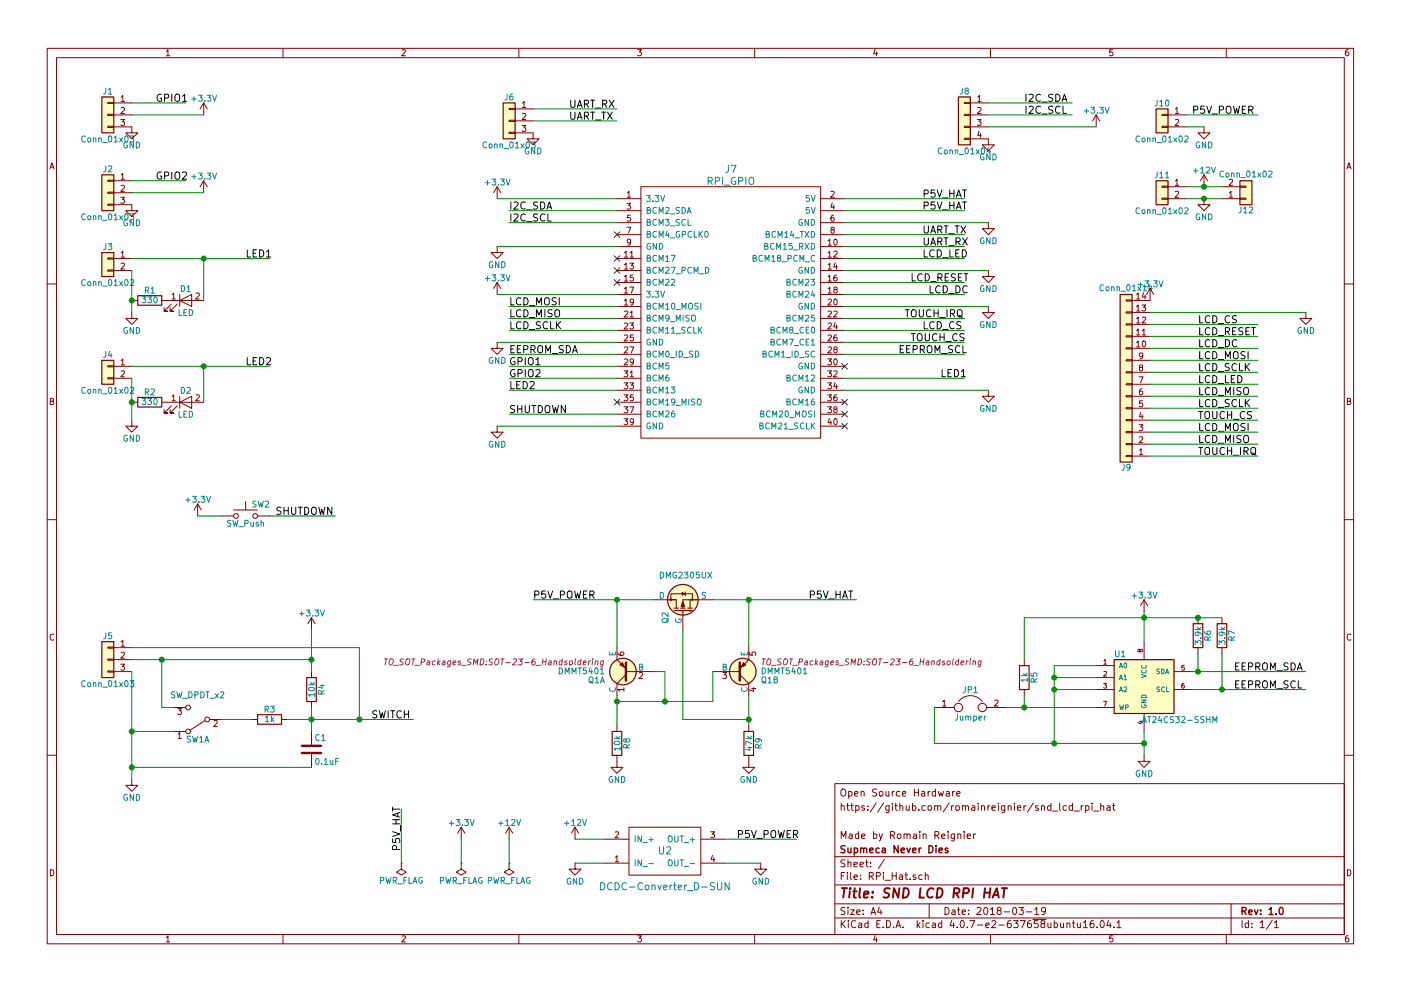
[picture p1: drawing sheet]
EESchema Schematic File Version 2
LIBS:power
LIBS:device
LIBS:transistors
LIBS:conn
LIBS:linear
LIBS:regul
LIBS:74xx
LIBS:cmos4000
LIBS:adc-dac
LIBS:memory
LIBS:xilinx
LIBS:microcontrollers
LIBS:dsp
LIBS:microchip
LIBS:analog_switches
LIBS:motorola
LIBS:texas
LIBS:intel
LIBS:audio
LIBS:interface
LIBS:digital-audio
LIBS:philips
LIBS:display
LIBS:cypress
LIBS:siliconi
LIBS:opto
LIBS:atmel
LIBS:contrib
LIBS:valves
LIBS:switches
LIBS:DCDC_Converter_D-SUN
LIBS:raspberrypi_hat
LIBS:RPi_Hat-cache
EELAYER 25 0
EELAYER END
$Descr A4 11693 8268
encoding utf-8
Sheet 1 1
Title "SND LCD RPI HAT"
Date "2018-03-19"
Rev "1.0"
Comp "Supmeca Never Dies"
Comment1 "Made by Romain Reignier"
Comment2 ""
Comment3 "https://github.com/romainreignier/snd_lcd_rpi_hat"
Comment4 "Open Source Hardware"
$EndDescr
$Comp
L RPi_GPIO J7
U 1 1
P 5350 1650
F 0 "J7" H 6100 1900 60  0000 C CNN
F 1 "RPi_GPIO" H 6100 1800 60  0000 C CNN
F 2 "RPi_Hat:Pin_Header_Straight_2x20" H 5350 1650 60  0001 C CNN
F 3 "" H 5350 1650 60  0000 C CNN
	1    5350 1650
	1    0    0    -1  
$EndComp
$Comp
L GND #PWR01
U 1 1
P 4150 3550
F 0 "#PWR01" H 4150 3300 50  0001 C CNN
F 1 "GND" H 4150 3400 50  0000 C CNN
F 2 "" H 4150 3550 50  0001 C CNN
F 3 "" H 4150 3550 50  0001 C CNN
	1    4150 3550
	1    0    0    -1  
$EndComp
$Comp
L GND #PWR02
U 1 1
P 8250 3250
F 0 "#PWR02" H 8250 3000 50  0001 C CNN
F 1 "GND" H 8250 3100 50  0000 C CNN
F 2 "" H 8250 3250 50  0001 C CNN
F 3 "" H 8250 3250 50  0001 C CNN
	1    8250 3250
	1    0    0    -1  
$EndComp
$Comp
L GND #PWR03
U 1 1
P 8250 2550
F 0 "#PWR03" H 8250 2300 50  0001 C CNN
F 1 "GND" H 8250 2400 50  0000 C CNN
F 2 "" H 8250 2550 50  0001 C CNN
F 3 "" H 8250 2550 50  0001 C CNN
	1    8250 2550
	1    0    0    -1  
$EndComp
$Comp
L GND #PWR04
U 1 1
P 8250 2250
F 0 "#PWR04" H 8250 2000 50  0001 C CNN
F 1 "GND" H 8250 2100 50  0000 C CNN
F 2 "" H 8250 2250 50  0001 C CNN
F 3 "" H 8250 2250 50  0001 C CNN
	1    8250 2250
	1    0    0    -1  
$EndComp
$Comp
L GND #PWR05
U 1 1
P 8250 1850
F 0 "#PWR05" H 8250 1600 50  0001 C CNN
F 1 "GND" H 8250 1700 50  0000 C CNN
F 2 "" H 8250 1850 50  0001 C CNN
F 3 "" H 8250 1850 50  0001 C CNN
	1    8250 1850
	1    0    0    -1  
$EndComp
$Comp
L GND #PWR06
U 1 1
P 4150 2850
F 0 "#PWR06" H 4150 2600 50  0001 C CNN
F 1 "GND" H 4150 2700 50  0000 C CNN
F 2 "" H 4150 2850 50  0001 C CNN
F 3 "" H 4150 2850 50  0001 C CNN
	1    4150 2850
	1    0    0    -1  
$EndComp
$Comp
L GND #PWR07
U 1 1
P 4150 2050
F 0 "#PWR07" H 4150 1800 50  0001 C CNN
F 1 "GND" H 4150 1900 50  0000 C CNN
F 2 "" H 4150 2050 50  0001 C CNN
F 3 "" H 4150 2050 50  0001 C CNN
	1    4150 2050
	1    0    0    -1  
$EndComp
$Comp
L +3.3V #PWR08
U 1 1
P 4150 1650
F 0 "#PWR08" H 4150 1500 50  0001 C CNN
F 1 "+3.3V" H 4150 1790 50  0000 C CNN
F 2 "" H 4150 1650 50  0001 C CNN
F 3 "" H 4150 1650 50  0001 C CNN
	1    4150 1650
	1    0    0    -1  
$EndComp
$Comp
L +3.3V #PWR09
U 1 1
P 4150 2450
F 0 "#PWR09" H 4150 2300 50  0001 C CNN
F 1 "+3.3V" H 4150 2590 50  0000 C CNN
F 2 "" H 4150 2450 50  0001 C CNN
F 3 "" H 4150 2450 50  0001 C CNN
	1    4150 2450
	1    0    0    -1  
$EndComp
$Comp
L Conn_01x03 J1
U 1 1
P 900 950
F 0 "J1" H 900 1150 50  0000 C CNN
F 1 "Conn_01x03" H 900 750 50  0000 C CNN
F 2 "Connectors_Molex:Molex_KK-6410-03_03x2.54mm_Straight" H 900 950 50  0001 C CNN
F 3 "" H 900 950 50  0001 C CNN
	1    900  950 
	-1   0    0    -1  
$EndComp
$Comp
L Conn_01x03 J2
U 1 1
P 900 1600
F 0 "J2" H 900 1800 50  0000 C CNN
F 1 "Conn_01x03" H 900 1400 50  0000 C CNN
F 2 "Connectors_Molex:Molex_KK-6410-03_03x2.54mm_Straight" H 900 1600 50  0001 C CNN
F 3 "" H 900 1600 50  0001 C CNN
	1    900  1600
	-1   0    0    -1  
$EndComp
$Comp
L Conn_01x03 J6
U 1 1
P 4250 1000
F 0 "J6" H 4250 1200 50  0000 C CNN
F 1 "Conn_01x03" H 4250 800 50  0000 C CNN
F 2 "Connectors_Molex:Molex_KK-6410-03_03x2.54mm_Straight" H 4250 1000 50  0001 C CNN
F 3 "" H 4250 1000 50  0001 C CNN
	1    4250 1000
	-1   0    0    -1  
$EndComp
$Comp
L Jumper JP1
U 1 1
P 8100 5900
F 0 "JP1" H 8100 6050 50  0000 C CNN
F 1 "Jumper" H 8100 5820 50  0000 C CNN
F 2 "Pin_Headers:Pin_Header_Straight_1x02_Pitch2.54mm" H 8100 5900 50  0001 C CNN
F 3 "" H 8100 5900 50  0001 C CNN
	1    8100 5900
	1    0    0    -1  
$EndComp
$Comp
L AT24CS32-SSHM U1
U 1 1
P 9550 5700
F 0 "U1" H 9350 5950 50  0000 C CNN
F 1 "AT24CS32-SSHM" H 9850 5400 50  0000 C CNN
F 2 "Housings_SOIC:SOIC-8_3.9x4.9mm_Pitch1.27mm" H 9550 5700 50  0001 C CIN
F 3 "" H 9550 5700 50  0001 C CNN
	1    9550 5700
	1    0    0    -1  
$EndComp
Text Label 10300 5600 0    60   ~ 0
EEPROM_SDA
Text Label 10300 5750 0    60   ~ 0
EEPROM_SCL
$Comp
L GND #PWR010
U 1 1
P 9550 6300
F 0 "#PWR010" H 9550 6050 50  0001 C CNN
F 1 "GND" H 9550 6150 50  0000 C CNN
F 2 "" H 9550 6300 50  0001 C CNN
F 3 "" H 9550 6300 50  0001 C CNN
	1    9550 6300
	1    0    0    -1  
$EndComp
$Comp
L +3.3V #PWR011
U 1 1
P 9550 5100
F 0 "#PWR011" H 9550 4950 50  0001 C CNN
F 1 "+3.3V" H 9550 5240 50  0000 C CNN
F 2 "" H 9550 5100 50  0001 C CNN
F 3 "" H 9550 5100 50  0001 C CNN
	1    9550 5100
	1    0    0    -1  
$EndComp
$Comp
L R R6
U 1 1
P 10000 5300
F 0 "R6" V 10080 5300 50  0000 C CNN
F 1 "3.9k" V 10000 5300 50  0000 C CNN
F 2 "Resistors_SMD:R_0603_HandSoldering" V 9930 5300 50  0001 C CNN
F 3 "" H 10000 5300 50  0001 C CNN
	1    10000 5300
	1    0    0    -1  
$EndComp
$Comp
L R R7
U 1 1
P 10200 5300
F 0 "R7" V 10280 5300 50  0000 C CNN
F 1 "3.9k" V 10200 5300 50  0000 C CNN
F 2 "Resistors_SMD:R_0603_HandSoldering" V 10130 5300 50  0001 C CNN
F 3 "" H 10200 5300 50  0001 C CNN
	1    10200 5300
	1    0    0    -1  
$EndComp
$Comp
L R R5
U 1 1
P 8550 5650
F 0 "R5" V 8630 5650 50  0000 C CNN
F 1 "1k" V 8550 5650 50  0000 C CNN
F 2 "Resistors_SMD:R_0603_HandSoldering" V 8480 5650 50  0001 C CNN
F 3 "" H 8550 5650 50  0001 C CNN
	1    8550 5650
	1    0    0    -1  
$EndComp
$Comp
L GND #PWR012
U 1 1
P 4450 1100
F 0 "#PWR012" H 4450 850 50  0001 C CNN
F 1 "GND" H 4450 950 50  0000 C CNN
F 2 "" H 4450 1100 50  0001 C CNN
F 3 "" H 4450 1100 50  0001 C CNN
	1    4450 1100
	1    0    0    -1  
$EndComp
Text Label 4750 1000 0    60   ~ 0
UART_TX
Text Label 4750 900  0    60   ~ 0
UART_RX
$Comp
L Conn_01x04 J8
U 1 1
P 8050 950
F 0 "J8" H 8050 1150 50  0000 C CNN
F 1 "Conn_01x04" H 8050 650 50  0000 C CNN
F 2 "Connectors_Molex:Molex_KK-6410-04_04x2.54mm_Straight" H 8050 950 50  0001 C CNN
F 3 "" H 8050 950 50  0001 C CNN
	1    8050 950 
	-1   0    0    -1  
$EndComp
$Comp
L GND #PWR013
U 1 1
P 8250 1150
F 0 "#PWR013" H 8250 900 50  0001 C CNN
F 1 "GND" H 8250 1000 50  0000 C CNN
F 2 "" H 8250 1150 50  0001 C CNN
F 3 "" H 8250 1150 50  0001 C CNN
	1    8250 1150
	1    0    0    -1  
$EndComp
Text Label 8550 850  0    60   ~ 0
I2C_SDA
Text Label 8550 950  0    60   ~ 0
I2C_SCL
$Comp
L +3.3V #PWR014
U 1 1
P 9150 1050
F 0 "#PWR014" H 9150 900 50  0001 C CNN
F 1 "+3.3V" H 9150 1190 50  0000 C CNN
F 2 "" H 9150 1050 50  0001 C CNN
F 3 "" H 9150 1050 50  0001 C CNN
	1    9150 1050
	1    0    0    -1  
$EndComp
$Comp
L Conn_01x02 J10
U 1 1
P 9700 950
F 0 "J10" H 9700 1050 50  0000 C CNN
F 1 "Conn_01x02" H 9700 750 50  0000 C CNN
F 2 "Connectors_Molex:Molex_KK-6410-02_02x2.54mm_Straight" H 9700 950 50  0001 C CNN
F 3 "" H 9700 950 50  0001 C CNN
	1    9700 950 
	-1   0    0    -1  
$EndComp
$Comp
L GND #PWR015
U 1 1
P 10050 1050
F 0 "#PWR015" H 10050 800 50  0001 C CNN
F 1 "GND" H 10050 900 50  0000 C CNN
F 2 "" H 10050 1050 50  0001 C CNN
F 3 "" H 10050 1050 50  0001 C CNN
	1    10050 1050
	1    0    0    -1  
$EndComp
$Comp
L Conn_01x02 J3
U 1 1
P 900 2150
F 0 "J3" H 900 2250 50  0000 C CNN
F 1 "Conn_01x02" H 900 1950 50  0000 C CNN
F 2 "Connectors_Molex:Molex_KK-6410-02_02x2.54mm_Straight" H 900 2150 50  0001 C CNN
F 3 "" H 900 2150 50  0001 C CNN
	1    900  2150
	-1   0    0    -1  
$EndComp
$Comp
L R R1
U 1 1
P 1250 2500
F 0 "R1" V 1330 2500 50  0000 C CNN
F 1 "330" V 1250 2500 50  0000 C CNN
F 2 "Resistors_SMD:R_0603_HandSoldering" V 1180 2500 50  0001 C CNN
F 3 "" H 1250 2500 50  0001 C CNN
	1    1250 2500
	0    -1   -1   0   
$EndComp
$Comp
L LED D1
U 1 1
P 1550 2500
F 0 "D1" H 1550 2600 50  0000 C CNN
F 1 "LED" H 1550 2400 50  0000 C CNN
F 2 "LEDs:LED_0603_HandSoldering" H 1550 2500 50  0001 C CNN
F 3 "" H 1550 2500 50  0001 C CNN
	1    1550 2500
	1    0    0    -1  
$EndComp
$Comp
L GND #PWR016
U 1 1
P 1100 2600
F 0 "#PWR016" H 1100 2350 50  0001 C CNN
F 1 "GND" H 1100 2450 50  0000 C CNN
F 2 "" H 1100 2600 50  0001 C CNN
F 3 "" H 1100 2600 50  0001 C CNN
	1    1100 2600
	1    0    0    -1  
$EndComp
Text Label 2050 2150 0    60   ~ 0
LED1
$Comp
L Conn_01x02 J4
U 1 1
P 900 3050
F 0 "J4" H 900 3150 50  0000 C CNN
F 1 "Conn_01x02" H 900 2850 50  0000 C CNN
F 2 "Connectors_Molex:Molex_KK-6410-02_02x2.54mm_Straight" H 900 3050 50  0001 C CNN
F 3 "" H 900 3050 50  0001 C CNN
	1    900  3050
	-1   0    0    -1  
$EndComp
$Comp
L R R2
U 1 1
P 1250 3350
F 0 "R2" V 1330 3350 50  0000 C CNN
F 1 "330" V 1250 3350 50  0000 C CNN
F 2 "Resistors_SMD:R_0603_HandSoldering" V 1180 3350 50  0001 C CNN
F 3 "" H 1250 3350 50  0001 C CNN
	1    1250 3350
	0    -1   -1   0   
$EndComp
$Comp
L GND #PWR017
U 1 1
P 1100 3500
F 0 "#PWR017" H 1100 3250 50  0001 C CNN
F 1 "GND" H 1100 3350 50  0000 C CNN
F 2 "" H 1100 3500 50  0001 C CNN
F 3 "" H 1100 3500 50  0001 C CNN
	1    1100 3500
	1    0    0    -1  
$EndComp
$Comp
L LED D2
U 1 1
P 1550 3350
F 0 "D2" H 1550 3450 50  0000 C CNN
F 1 "LED" H 1550 3250 50  0000 C CNN
F 2 "LEDs:LED_0603_HandSoldering" H 1550 3350 50  0001 C CNN
F 3 "" H 1550 3350 50  0001 C CNN
	1    1550 3350
	1    0    0    -1  
$EndComp
Text Label 2050 3050 0    60   ~ 0
LED2
$Comp
L GND #PWR018
U 1 1
P 1100 1700
F 0 "#PWR018" H 1100 1450 50  0001 C CNN
F 1 "GND" H 1100 1550 50  0000 C CNN
F 2 "" H 1100 1700 50  0001 C CNN
F 3 "" H 1100 1700 50  0001 C CNN
	1    1100 1700
	1    0    0    -1  
$EndComp
$Comp
L GND #PWR019
U 1 1
P 1100 1050
F 0 "#PWR019" H 1100 800 50  0001 C CNN
F 1 "GND" H 1100 900 50  0000 C CNN
F 2 "" H 1100 1050 50  0001 C CNN
F 3 "" H 1100 1050 50  0001 C CNN
	1    1100 1050
	1    0    0    -1  
$EndComp
Text Label 1300 850  0    60   ~ 0
GPIO1
Text Label 1300 1500 0    60   ~ 0
GPIO2
$Comp
L +3.3V #PWR020
U 1 1
P 1700 950
F 0 "#PWR020" H 1700 800 50  0001 C CNN
F 1 "+3.3V" H 1700 1090 50  0000 C CNN
F 2 "" H 1700 950 50  0001 C CNN
F 3 "" H 1700 950 50  0001 C CNN
	1    1700 950 
	1    0    0    -1  
$EndComp
$Comp
L +3.3V #PWR021
U 1 1
P 1700 1600
F 0 "#PWR021" H 1700 1450 50  0001 C CNN
F 1 "+3.3V" H 1700 1740 50  0000 C CNN
F 2 "" H 1700 1600 50  0001 C CNN
F 3 "" H 1700 1600 50  0001 C CNN
	1    1700 1600
	1    0    0    -1  
$EndComp
$Comp
L Conn_01x03 J5
U 1 1
P 900 5500
F 0 "J5" H 900 5700 50  0000 C CNN
F 1 "Conn_01x03" H 900 5300 50  0000 C CNN
F 2 "Connectors_Molex:Molex_KK-6410-03_03x2.54mm_Straight" H 900 5500 50  0001 C CNN
F 3 "" H 900 5500 50  0001 C CNN
	1    900  5500
	-1   0    0    -1  
$EndComp
$Comp
L SW_DPDT_x2 SW1
U 1 1
P 1650 6000
F 0 "SW1" H 1650 6170 50  0000 C CNN
F 1 "SW_DPDT_x2" H 1650 5800 50  0000 C CNN
F 2 "Buttons_Switches_THT:SW_CuK_JS202011CQN_DPDT_Straight" H 1650 6000 50  0001 C CNN
F 3 "" H 1650 6000 50  0001 C CNN
	1    1650 6000
	-1   0    0    1   
$EndComp
$Comp
L R R3
U 1 1
P 2250 6000
F 0 "R3" V 2330 6000 50  0000 C CNN
F 1 "1k" V 2250 6000 50  0000 C CNN
F 2 "Resistors_SMD:R_0603_HandSoldering" V 2180 6000 50  0001 C CNN
F 3 "" H 2250 6000 50  0001 C CNN
	1    2250 6000
	0    -1   -1   0   
$EndComp
$Comp
L R R4
U 1 1
P 2600 5750
F 0 "R4" V 2680 5750 50  0000 C CNN
F 1 "10k" V 2600 5750 50  0000 C CNN
F 2 "Resistors_SMD:R_0603_HandSoldering" V 2530 5750 50  0001 C CNN
F 3 "" H 2600 5750 50  0001 C CNN
	1    2600 5750
	1    0    0    -1  
$EndComp
$Comp
L C C1
U 1 1
P 2600 6250
F 0 "C1" H 2625 6350 50  0000 L CNN
F 1 "0.1uF" H 2625 6150 50  0000 L CNN
F 2 "Capacitors_SMD:C_0603_HandSoldering" H 2638 6100 50  0001 C CNN
F 3 "" H 2600 6250 50  0001 C CNN
	1    2600 6250
	1    0    0    -1  
$EndComp
$Comp
L GND #PWR022
U 1 1
P 1100 6500
F 0 "#PWR022" H 1100 6250 50  0001 C CNN
F 1 "GND" H 1100 6350 50  0000 C CNN
F 2 "" H 1100 6500 50  0001 C CNN
F 3 "" H 1100 6500 50  0001 C CNN
	1    1100 6500
	1    0    0    -1  
$EndComp
$Comp
L +3.3V #PWR023
U 1 1
P 2600 5250
F 0 "#PWR023" H 2600 5100 50  0001 C CNN
F 1 "+3.3V" H 2600 5390 50  0000 C CNN
F 2 "" H 2600 5250 50  0001 C CNN
F 3 "" H 2600 5250 50  0001 C CNN
	1    2600 5250
	1    0    0    -1  
$EndComp
Text Label 3100 6000 0    60   ~ 0
SWITCH
Text Label 7700 1950 0    60   ~ 0
UART_TX
Text Label 7700 2050 0    60   ~ 0
UART_RX
Text Label 7500 2950 0    60   ~ 0
EEPROM_SCL
Text Label 4250 2950 0    60   ~ 0
EEPROM_SDA
Text Label 4250 1750 0    60   ~ 0
I2C_SDA
Text Label 4250 1850 0    60   ~ 0
I2C_SCL
Text Label 4250 3250 0    60   ~ 0
LED2
Text Label 7850 3150 0    60   ~ 0
LED1
$Comp
L Conn_01x14 J9
U 1 1
P 9400 3200
F 0 "J9" H 9400 3900 50  0000 C CNN
F 1 "Conn_01x14" H 9400 2400 50  0000 C CNN
F 2 "Pin_Headers:Pin_Header_Straight_1x14_Pitch2.54mm" H 9400 3200 50  0001 C CNN
F 3 "" H 9400 3200 50  0001 C CNN
	1    9400 3200
	-1   0    0    1   
$EndComp
$Comp
L +3.3V #PWR024
U 1 1
P 9600 2500
F 0 "#PWR024" H 9600 2350 50  0001 C CNN
F 1 "+3.3V" H 9600 2640 50  0000 C CNN
F 2 "" H 9600 2500 50  0001 C CNN
F 3 "" H 9600 2500 50  0001 C CNN
	1    9600 2500
	1    0    0    -1  
$EndComp
$Comp
L GND #PWR025
U 1 1
P 10900 2600
F 0 "#PWR025" H 10900 2350 50  0001 C CNN
F 1 "GND" H 10900 2450 50  0000 C CNN
F 2 "" H 10900 2600 50  0001 C CNN
F 3 "" H 10900 2600 50  0001 C CNN
	1    10900 2600
	1    0    0    -1  
$EndComp
Text Label 10000 2700 0    60   ~ 0
LCD_CS
Text Label 10000 2800 0    60   ~ 0
LCD_RESET
Text Label 10000 2900 0    60   ~ 0
LCD_DC
Text Label 10000 3000 0    60   ~ 0
LCD_MOSI
Text Label 10000 3100 0    60   ~ 0
LCD_SCLK
Text Label 10000 3200 0    60   ~ 0
LCD_LED
Text Label 10000 3300 0    60   ~ 0
LCD_MISO
Text Label 10000 3500 0    60   ~ 0
TOUCH_CS
Text Label 10000 3600 0    60   ~ 0
LCD_MOSI
Text Label 10000 3700 0    60   ~ 0
LCD_MISO
Text Label 10000 3800 0    60   ~ 0
TOUCH_IRQ
Text Label 10000 3400 0    60   ~ 0
LCD_SCLK
Text Label 4250 2550 0    60   ~ 0
LCD_MOSI
Text Label 4250 2650 0    60   ~ 0
LCD_MISO
Text Label 4250 2750 0    60   ~ 0
LCD_SCLK
Text Label 7700 2750 0    60   ~ 0
LCD_CS
Text Label 7600 2850 0    60   ~ 0
TOUCH_CS
Text Label 7700 2150 0    60   ~ 0
LCD_LED
Text Label 7600 2350 0    60   ~ 0
LCD_RESET
Text Label 7750 2450 0    60   ~ 0
LCD_DC
Text Label 7550 2650 0    60   ~ 0
TOUCH_IRQ
Text Label 4250 3050 0    60   ~ 0
GPIO1
Text Label 4250 3150 0    60   ~ 0
GPIO2
NoConn ~ 5150 3350
NoConn ~ 5150 2350
NoConn ~ 5150 2250
NoConn ~ 5150 2150
NoConn ~ 5150 1950
NoConn ~ 7050 3050
NoConn ~ 7050 3350
NoConn ~ 7050 3450
NoConn ~ 7050 3550
$Comp
L +3.3V #PWR026
U 1 1
P 3850 7000
F 0 "#PWR026" H 3850 6850 50  0001 C CNN
F 1 "+3.3V" H 3850 7140 50  0000 C CNN
F 2 "" H 3850 7000 50  0001 C CNN
F 3 "" H 3850 7000 50  0001 C CNN
	1    3850 7000
	1    0    0    -1  
$EndComp
$Comp
L PWR_FLAG #FLG027
U 1 1
P 3850 7200
F 0 "#FLG027" H 3850 7275 50  0001 C CNN
F 1 "PWR_FLAG" H 3850 7350 50  0000 C CNN
F 2 "" H 3850 7200 50  0001 C CNN
F 3 "" H 3850 7200 50  0001 C CNN
	1    3850 7200
	-1   0    0    1   
$EndComp
$Comp
L DCDC-Converter_D-SUN U2
U 1 1
P 5550 7100
F 0 "U2" H 5550 7100 60  0000 C CNN
F 1 "DCDC-Converter_D-SUN" H 5550 7400 60  0000 C CNN
F 2 "D-SUN:D-SUN" H 5550 7100 60  0001 C CNN
F 3 "" H 5550 7100 60  0000 C CNN
	1    5550 7100
	1    0    0    1   
$EndComp
$Comp
L GND #PWR028
U 1 1
P 4800 7200
F 0 "#PWR028" H 4800 6950 50  0001 C CNN
F 1 "GND" H 4800 7050 50  0000 C CNN
F 2 "" H 4800 7200 50  0001 C CNN
F 3 "" H 4800 7200 50  0001 C CNN
	1    4800 7200
	1    0    0    -1  
$EndComp
$Comp
L GND #PWR029
U 1 1
P 6350 7200
F 0 "#PWR029" H 6350 6950 50  0001 C CNN
F 1 "GND" H 6350 7050 50  0000 C CNN
F 2 "" H 6350 7200 50  0001 C CNN
F 3 "" H 6350 7200 50  0001 C CNN
	1    6350 7200
	1    0    0    -1  
$EndComp
$Comp
L +12V #PWR030
U 1 1
P 4800 7000
F 0 "#PWR030" H 4800 6850 50  0001 C CNN
F 1 "+12V" H 4800 7140 50  0000 C CNN
F 2 "" H 4800 7000 50  0001 C CNN
F 3 "" H 4800 7000 50  0001 C CNN
	1    4800 7000
	1    0    0    -1  
$EndComp
$Comp
L PWR_FLAG #FLG031
U 1 1
P 4250 7200
F 0 "#FLG031" H 4250 7275 50  0001 C CNN
F 1 "PWR_FLAG" H 4250 7350 50  0000 C CNN
F 2 "" H 4250 7200 50  0001 C CNN
F 3 "" H 4250 7200 50  0001 C CNN
	1    4250 7200
	-1   0    0    1   
$EndComp
$Comp
L +12V #PWR032
U 1 1
P 4250 7000
F 0 "#PWR032" H 4250 6850 50  0001 C CNN
F 1 "+12V" H 4250 7140 50  0000 C CNN
F 2 "" H 4250 7000 50  0001 C CNN
F 3 "" H 4250 7000 50  0001 C CNN
	1    4250 7000
	1    0    0    -1  
$EndComp
$Comp
L Conn_01x02 J11
U 1 1
P 9700 1550
F 0 "J11" H 9700 1650 50  0000 C CNN
F 1 "Conn_01x02" H 9700 1350 50  0000 C CNN
F 2 "Connectors_Molex:Molex_KK-6410-02_02x2.54mm_Straight" H 9700 1550 50  0001 C CNN
F 3 "" H 9700 1550 50  0001 C CNN
	1    9700 1550
	-1   0    0    -1  
$EndComp
$Comp
L GND #PWR033
U 1 1
P 10050 1650
F 0 "#PWR033" H 10050 1400 50  0001 C CNN
F 1 "GND" H 10050 1500 50  0000 C CNN
F 2 "" H 10050 1650 50  0001 C CNN
F 3 "" H 10050 1650 50  0001 C CNN
	1    10050 1650
	1    0    0    -1  
$EndComp
$Comp
L +12V #PWR034
U 1 1
P 10050 1550
F 0 "#PWR034" H 10050 1400 50  0001 C CNN
F 1 "+12V" H 10050 1690 50  0000 C CNN
F 2 "" H 10050 1550 50  0001 C CNN
F 3 "" H 10050 1550 50  0001 C CNN
	1    10050 1550
	1    0    0    -1  
$EndComp
$Comp
L Conn_01x02 J12
U 1 1
P 10400 1650
F 0 "J12" H 10400 1750 50  0000 C CNN
F 1 "Conn_01x02" H 10400 1450 50  0000 C CNN
F 2 "Connectors_Phoenix:PhoenixContact_MC-G_02x3.81mm_Angled" H 10400 1650 50  0001 C CNN
F 3 "" H 10400 1650 50  0001 C CNN
	1    10400 1650
	1    0    0    1   
$EndComp
$Comp
L DMG2305UX Q2
U 1 1
P 5700 5000
F 0 "Q2" H 5600 5150 50  0000 R CNN
F 1 "DMG2305UX" V 5900 5200 50  0000 R CNN
F 2 "TO_SOT_Packages_SMD:SOT-23_Handsoldering" H 5900 5195 50  0001 C CNN
F 3 "" H 5600 5000 50  0000 C CNN
	1    5700 5000
	0    -1   -1   0   
$EndComp
$Comp
L DMMT5401 Q1
U 1 1
P 5250 5600
F 0 "Q1" H 5450 5675 50  0000 L CNN
F 1 "DMMT5401" H 5450 5600 50  0000 L CNN
F 2 "TO_SOT_Packages_SMD:SOT-23-6_Handsoldering" H 5450 5525 50  0000 L CIN
F 3 "" H 5250 5600 50  0000 L CNN
	1    5250 5600
	-1   0    0    1   
$EndComp
$Comp
L DMMT5401 Q1
U 2 1
P 6150 5600
F 0 "Q1" H 6350 5675 50  0000 L CNN
F 1 "DMMT5401" H 6350 5600 50  0000 L CNN
F 2 "TO_SOT_Packages_SMD:SOT-23-6_Handsoldering" H 6350 5525 50  0000 L CIN
F 3 "" H 6150 5600 50  0000 L CNN
	2    6150 5600
	1    0    0    1   
$EndComp
$Comp
L R R8
U 1 1
P 5150 6200
F 0 "R8" V 5230 6200 50  0000 C CNN
F 1 "10k" V 5150 6200 50  0000 C CNN
F 2 "Resistors_SMD:R_0603_HandSoldering" V 5080 6200 50  0001 C CNN
F 3 "" H 5150 6200 50  0001 C CNN
	1    5150 6200
	1    0    0    -1  
$EndComp
$Comp
L R R9
U 1 1
P 6250 6200
F 0 "R9" V 6330 6200 50  0000 C CNN
F 1 "47k" V 6250 6200 50  0000 C CNN
F 2 "Resistors_SMD:R_0603_HandSoldering" V 6180 6200 50  0001 C CNN
F 3 "" H 6250 6200 50  0001 C CNN
	1    6250 6200
	1    0    0    -1  
$EndComp
$Comp
L GND #PWR035
U 1 1
P 5150 6350
F 0 "#PWR035" H 5150 6100 50  0001 C CNN
F 1 "GND" H 5150 6200 50  0000 C CNN
F 2 "" H 5150 6350 50  0001 C CNN
F 3 "" H 5150 6350 50  0001 C CNN
	1    5150 6350
	1    0    0    -1  
$EndComp
$Comp
L GND #PWR036
U 1 1
P 6250 6350
F 0 "#PWR036" H 6250 6100 50  0001 C CNN
F 1 "GND" H 6250 6200 50  0000 C CNN
F 2 "" H 6250 6350 50  0001 C CNN
F 3 "" H 6250 6350 50  0001 C CNN
	1    6250 6350
	1    0    0    -1  
$EndComp
Text Label 4450 5000 0    60   ~ 0
P5V_POWER
Text Label 6750 5000 0    60   ~ 0
P5V_HAT
Text Label 7700 1650 0    60   ~ 0
P5V_HAT
Text Label 6150 7000 0    60   ~ 0
P5V_POWER
Text Label 7700 1750 0    60   ~ 0
P5V_HAT
$Comp
L PWR_FLAG #FLG037
U 1 1
P 3350 7200
F 0 "#FLG037" H 3350 7275 50  0001 C CNN
F 1 "PWR_FLAG" H 3350 7350 50  0000 C CNN
F 2 "" H 3350 7200 50  0001 C CNN
F 3 "" H 3350 7200 50  0001 C CNN
	1    3350 7200
	-1   0    0    1   
$EndComp
Text Label 3350 7100 1    60   ~ 0
P5V_HAT
Text Label 9950 950  0    60   ~ 0
P5V_POWER
Wire Wire Line
	7050 1650 8050 1650
Wire Wire Line
	4150 3550 5150 3550
Wire Wire Line
	8250 3250 7050 3250
Wire Wire Line
	8250 2550 7050 2550
Wire Wire Line
	8250 2250 7050 2250
Wire Wire Line
	8250 1850 7050 1850
Wire Wire Line
	4150 2850 5150 2850
Wire Wire Line
	4150 2050 5150 2050
Wire Wire Line
	4150 1650 5150 1650
Wire Wire Line
	4150 2450 5150 2450
Wire Wire Line
	9950 5600 10900 5600
Wire Wire Line
	9950 5750 10900 5750
Wire Wire Line
	9550 5100 9550 5350
Wire Wire Line
	8550 5150 10200 5150
Connection ~ 9550 5150
Connection ~ 10000 5150
Wire Wire Line
	10000 5450 10000 5600
Connection ~ 10000 5600
Wire Wire Line
	10200 5450 10200 5750
Connection ~ 10200 5750
Wire Wire Line
	9150 5550 8800 5550
Wire Wire Line
	8800 5550 8800 6200
Wire Wire Line
	7800 6200 9550 6200
Wire Wire Line
	9550 6100 9550 6300
Connection ~ 9550 6200
Wire Wire Line
	9150 5750 8800 5750
Connection ~ 8800 5750
Wire Wire Line
	9150 5650 8800 5650
Connection ~ 8800 5650
Wire Wire Line
	8400 5900 9150 5900
Connection ~ 8800 6200
Wire Wire Line
	8550 5800 8550 5900
Connection ~ 8550 5900
Wire Wire Line
	7800 6200 7800 5900
Wire Wire Line
	8550 5500 8550 5150
Wire Wire Line
	4450 900  5150 900 
Wire Wire Line
	4450 1000 5150 1000
Wire Wire Line
	8250 1050 9150 1050
Wire Wire Line
	8250 950  8950 950 
Wire Wire Line
	8250 850  8950 850 
Wire Wire Line
	9900 950  10500 950 
Wire Wire Line
	1100 2250 1100 2600
Wire Wire Line
	1100 2150 2250 2150
Wire Wire Line
	1700 2500 1700 2150
Connection ~ 1700 2150
Connection ~ 1100 2500
Wire Wire Line
	1100 3150 1100 3500
Connection ~ 1100 3350
Wire Wire Line
	1700 3350 1700 3050
Connection ~ 1700 3050
Wire Wire Line
	1100 3050 2250 3050
Wire Wire Line
	1100 1500 1550 1500
Wire Wire Line
	1100 850  1550 850 
Wire Wire Line
	1100 1600 1700 1600
Wire Wire Line
	1100 950  1700 950 
Wire Wire Line
	1850 6000 2100 6000
Wire Wire Line
	2400 6000 3450 6000
Wire Wire Line
	2600 5900 2600 6100
Connection ~ 2600 6000
Wire Wire Line
	3000 6000 3000 5400
Wire Wire Line
	3000 5400 1100 5400
Connection ~ 3000 6000
Wire Wire Line
	1450 5900 1350 5900
Wire Wire Line
	1350 5900 1350 5500
Wire Wire Line
	1100 5500 2600 5500
Wire Wire Line
	1100 5600 1100 6500
Wire Wire Line
	1100 6100 1450 6100
Connection ~ 1100 6100
Wire Wire Line
	2600 5250 2600 5600
Connection ~ 1350 5500
Connection ~ 2600 5500
Wire Wire Line
	1100 6400 2600 6400
Connection ~ 1100 6400
Wire Wire Line
	7050 1950 8050 1950
Wire Wire Line
	7050 2050 8050 2050
Wire Wire Line
	7050 2950 8050 2950
Wire Wire Line
	5150 2950 4250 2950
Wire Wire Line
	5150 1750 4250 1750
Wire Wire Line
	5150 1850 4250 1850
Wire Wire Line
	5150 3250 4250 3250
Wire Wire Line
	7050 3150 8050 3150
Wire Wire Line
	10900 2600 9600 2600
Wire Wire Line
	9600 2700 10500 2700
Wire Wire Line
	9600 2800 10500 2800
Wire Wire Line
	9600 2900 10500 2900
Wire Wire Line
	9600 3000 10500 3000
Wire Wire Line
	9600 3100 10500 3100
Wire Wire Line
	9600 3200 10500 3200
Wire Wire Line
	9600 3300 10500 3300
Wire Wire Line
	9600 3400 10500 3400
Wire Wire Line
	9600 3500 10500 3500
Wire Wire Line
	9600 3600 10500 3600
Wire Wire Line
	9600 3700 10500 3700
Wire Wire Line
	9600 3800 10500 3800
Wire Wire Line
	5150 2550 4250 2550
Wire Wire Line
	5150 2650 4250 2650
Wire Wire Line
	5150 2750 4250 2750
Wire Wire Line
	7050 2750 8050 2750
Wire Wire Line
	7050 2850 8050 2850
Wire Wire Line
	7050 2150 8050 2150
Wire Wire Line
	7050 2350 8050 2350
Wire Wire Line
	7050 2450 8050 2450
Wire Wire Line
	7050 2650 8050 2650
Wire Wire Line
	5150 3050 4250 3050
Wire Wire Line
	5150 3150 4250 3150
Wire Wire Line
	3850 7200 3850 7000
Wire Wire Line
	6350 7200 6050 7200
Wire Wire Line
	4800 7200 5050 7200
Wire Wire Line
	6050 7000 6650 7000
Wire Wire Line
	4800 7000 5050 7000
Wire Wire Line
	4250 7000 4250 7200
Wire Wire Line
	9900 1650 10200 1650
Wire Wire Line
	9900 1550 10200 1550
Wire Wire Line
	10050 1050 9900 1050
Connection ~ 10050 1550
Connection ~ 10050 1650
Wire Wire Line
	5150 5800 5150 6050
Wire Wire Line
	6250 5800 6250 6050
Wire Wire Line
	5150 5850 5950 5850
Wire Wire Line
	5950 5850 5950 5600
Connection ~ 5150 5850
Wire Wire Line
	5450 5600 5550 5600
Wire Wire Line
	5550 5600 5550 5850
Connection ~ 5550 5850
Wire Wire Line
	5700 5250 5700 6000
Wire Wire Line
	5700 6000 6250 6000
Connection ~ 6250 6000
Wire Wire Line
	5950 5000 7150 5000
Connection ~ 6250 5000
Wire Wire Line
	4450 5000 5450 5000
Connection ~ 5150 5000
Wire Wire Line
	7050 1750 8050 1750
Wire Wire Line
	3350 7200 3350 6750
Wire Wire Line
	5150 3450 4250 3450
Text Label 4250 3450 0    60   ~ 0
SHUTDOWN
$Comp
L SW_Push SW2
U 1 1
P 2050 4300
F 0 "SW2" H 2100 4400 50  0000 L CNN
F 1 "SW_Push" H 2050 4240 50  0000 C CNN
F 2 "Buttons_Switches_THT:SW_PUSH_6mm_h5mm" H 2050 4500 50  0001 C CNN
F 3 "" H 2050 4500 50  0001 C CNN
	1    2050 4300
	1    0    0    -1  
$EndComp
$Comp
L +3.3V #PWR038
U 1 1
P 1650 4300
F 0 "#PWR038" H 1650 4150 50  0001 C CNN
F 1 "+3.3V" H 1650 4440 50  0000 C CNN
F 2 "" H 1650 4300 50  0001 C CNN
F 3 "" H 1650 4300 50  0001 C CNN
	1    1650 4300
	1    0    0    -1  
$EndComp
Wire Wire Line
	1650 4300 1850 4300
Wire Wire Line
	2250 4300 2800 4300
Text Label 2300 4300 0    60   ~ 0
SHUTDOWN
Wire Wire Line
	6250 5400 6250 5000
Wire Wire Line
	5150 5400 5150 5000
$EndSCHEMATC
